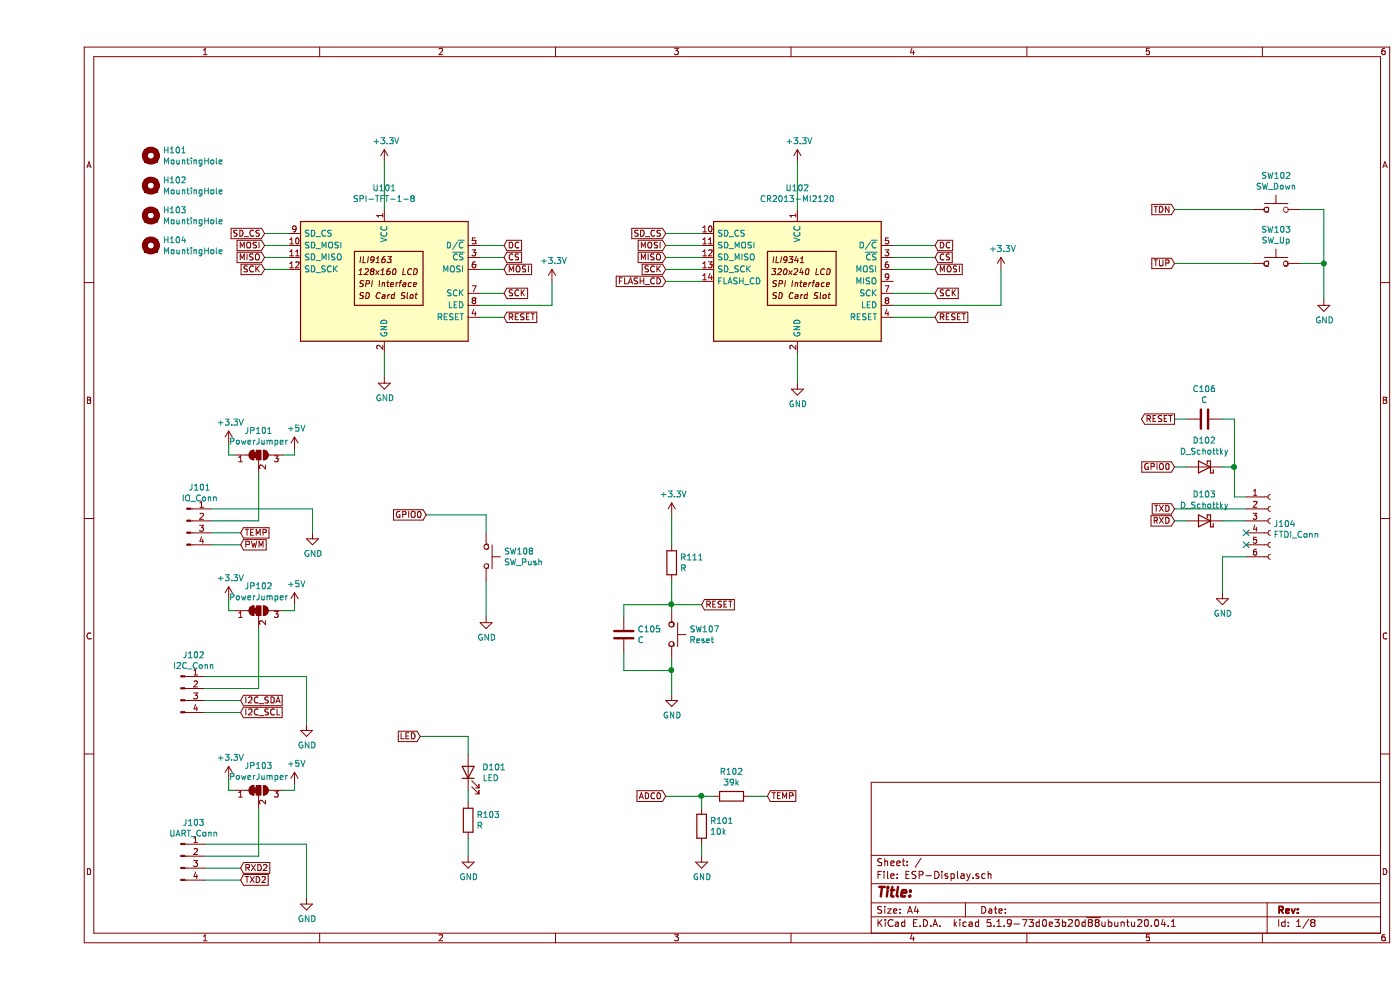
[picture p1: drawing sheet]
EESchema Schematic File Version 4
EELAYER 30 0
EELAYER END
$Descr A4 11693 8268
encoding utf-8
Sheet 1 8
Title ""
Date ""
Rev ""
Comp ""
Comment1 ""
Comment2 ""
Comment3 ""
Comment4 ""
$EndDescr
$Comp
L MY_DISPLAY_DRIVER:SPI-TFT-1-8 U101
U 1 1
P 2900 2350
F 0 "U101" H 2900 3131 50  0000 C CNN
F 1 "SPI-TFT-1-8" H 2900 3040 50  0000 C CNN
F 2 "MY_Display:TFT-SPI-1-8" H 2900 1650 50  0001 C CNN
F 3 "http://pan.baidu.com/s/11Y990" H 2250 2850 50  0001 C CNN
	1    2900 2350
	1    0    0    -1  
$EndComp
$Comp
L power:GND #PWR0103
U 1 1
P 2900 3150
F 0 "#PWR0103" H 2900 2900 50  0001 C CNN
F 1 "GND" H 2905 2977 50  0000 C CNN
F 2 "" H 2900 3150 50  0001 C CNN
F 3 "" H 2900 3150 50  0001 C CNN
	1    2900 3150
	1    0    0    -1  
$EndComp
Wire Wire Line
	2900 1350 2900 1750
Wire Wire Line
	2900 2950 2900 3150
Text GLabel 3900 2050 2    50   Input ~ 0
DC
Text GLabel 3900 2150 2    50   Input ~ 0
CS
Text GLabel 3900 2250 2    50   Input ~ 0
MOSI
Text GLabel 3900 2450 2    50   Input ~ 0
SCK
Text GLabel 3900 2650 2    50   Input ~ 0
RESET
Wire Wire Line
	3700 2050 3900 2050
Wire Wire Line
	3700 2150 3900 2150
Wire Wire Line
	3700 2250 3900 2250
Wire Wire Line
	3700 2450 3900 2450
Wire Wire Line
	3700 2650 3900 2650
$Comp
L power:GND #PWR0110
U 1 1
P 10750 2500
F 0 "#PWR0110" H 10750 2250 50  0001 C CNN
F 1 "GND" H 10755 2327 50  0000 C CNN
F 2 "" H 10750 2500 50  0001 C CNN
F 3 "" H 10750 2500 50  0001 C CNN
	1    10750 2500
	1    0    0    -1  
$EndComp
$Comp
L Switch:SW_Push SW102
U 1 1
P 10350 1750
F 0 "SW102" H 10350 2035 50  0000 C CNN
F 1 "SW_Down" H 10350 1944 50  0000 C CNN
F 2 "Button_Switch_THT:SW_PUSH_6mm_H5mm" H 10350 1950 50  0001 C CNN
F 3 "~" H 10350 1950 50  0001 C CNN
	1    10350 1750
	1    0    0    -1  
$EndComp
$Comp
L Switch:SW_Push SW103
U 1 1
P 10350 2200
F 0 "SW103" H 10350 2485 50  0000 C CNN
F 1 "SW_Up" H 10350 2394 50  0000 C CNN
F 2 "Button_Switch_THT:SW_PUSH_6mm_H5mm" H 10350 2400 50  0001 C CNN
F 3 "~" H 10350 2400 50  0001 C CNN
	1    10350 2200
	1    0    0    -1  
$EndComp
$Comp
L power:+3.3V #PWR0102
U 1 1
P 2900 1350
F 0 "#PWR0102" H 2900 1200 50  0001 C CNN
F 1 "+3.3V" H 2915 1523 50  0000 C CNN
F 2 "" H 2900 1350 50  0001 C CNN
F 3 "" H 2900 1350 50  0001 C CNN
	1    2900 1350
	1    0    0    -1  
$EndComp
$Sheet
S 8400 9700 1950 1250
U 60A4D645
F0 "processor" 50
F1 "processor.sch" 50
$EndSheet
Text GLabel 6100 6650 2    50   Input ~ 0
TEMP
$Comp
L Device:R R101
U 1 1
P 5550 6900
AR Path="/60B80E82" Ref="R101"  Part="1" 
AR Path="/60A4D645/60B19D17/60B80E82" Ref="R?"  Part="1" 
F 0 "R101" H 5620 6946 50  0000 L CNN
F 1 "10k" H 5620 6855 50  0000 L CNN
F 2 "Resistor_SMD:R_0805_2012Metric" V 5480 6900 50  0001 C CNN
F 3 "~" H 5550 6900 50  0001 C CNN
	1    5550 6900
	1    0    0    -1  
$EndComp
$Comp
L Device:R R102
U 1 1
P 5800 6650
AR Path="/60B80E88" Ref="R102"  Part="1" 
AR Path="/60A4D645/60B19D17/60B80E88" Ref="R?"  Part="1" 
F 0 "R102" V 5593 6650 50  0000 C CNN
F 1 "39k" V 5684 6650 50  0000 C CNN
F 2 "Resistor_SMD:R_0805_2012Metric" V 5730 6650 50  0001 C CNN
F 3 "~" H 5800 6650 50  0001 C CNN
	1    5800 6650
	0    1    1    0   
$EndComp
Wire Wire Line
	5550 6650 5550 6750
$Comp
L power:GND #PWR0108
U 1 1
P 5550 7150
AR Path="/60B80E92" Ref="#PWR0108"  Part="1" 
AR Path="/60A4D645/60B19D17/60B80E92" Ref="#PWR?"  Part="1" 
F 0 "#PWR0108" H 5550 6900 50  0001 C CNN
F 1 "GND" H 5555 6977 50  0000 C CNN
F 2 "" H 5550 7150 50  0001 C CNN
F 3 "" H 5550 7150 50  0001 C CNN
	1    5550 7150
	1    0    0    -1  
$EndComp
Wire Wire Line
	5550 7050 5550 7150
Text GLabel 5250 6650 0    50   Input ~ 0
ADC0
$Sheet
S 5050 9700 1550 1200
U 60C58A4D
F0 "options" 50
F1 "options.sch" 50
$EndSheet
$Comp
L power:+3.3V #PWR0105
U 1 1
P 4300 2350
F 0 "#PWR0105" H 4300 2200 50  0001 C CNN
F 1 "+3.3V" H 4315 2523 50  0000 C CNN
F 2 "" H 4300 2350 50  0001 C CNN
F 3 "" H 4300 2350 50  0001 C CNN
	1    4300 2350
	1    0    0    -1  
$EndComp
Wire Wire Line
	3700 2550 4300 2550
Wire Wire Line
	4300 2550 4300 2350
$Comp
L power:+5V #PWR0101
U 1 1
P 2150 3750
F 0 "#PWR0101" H 2150 3600 50  0001 C CNN
F 1 "+5V" H 2165 3923 50  0000 C CNN
F 2 "" H 2150 3750 50  0001 C CNN
F 3 "" H 2150 3750 50  0001 C CNN
	1    2150 3750
	1    0    0    -1  
$EndComp
$Comp
L power:GND #PWR0104
U 1 1
P 2300 4450
F 0 "#PWR0104" H 2300 4200 50  0001 C CNN
F 1 "GND" H 2305 4277 50  0000 C CNN
F 2 "" H 2300 4450 50  0001 C CNN
F 3 "" H 2300 4450 50  0001 C CNN
	1    2300 4450
	1    0    0    -1  
$EndComp
Text GLabel 1700 4450 2    50   Input ~ 0
TEMP
Text GLabel 1700 4550 2    50   Input ~ 0
PWM
Wire Wire Line
	1450 4450 1700 4450
Wire Wire Line
	1450 4550 1700 4550
$Comp
L Mechanical:MountingHole H101
U 1 1
P 950 1300
F 0 "H101" H 1050 1346 50  0000 L CNN
F 1 "MountingHole" H 1050 1255 50  0000 L CNN
F 2 "MountingHole:MountingHole_3.2mm_M3_DIN965_Pad_TopBottom" H 950 1300 50  0001 C CNN
F 3 "~" H 950 1300 50  0001 C CNN
	1    950  1300
	1    0    0    -1  
$EndComp
$Comp
L Mechanical:MountingHole H102
U 1 1
P 950 1550
F 0 "H102" H 1050 1596 50  0000 L CNN
F 1 "MountingHole" H 1050 1505 50  0000 L CNN
F 2 "MountingHole:MountingHole_3.2mm_M3_DIN965_Pad_TopBottom" H 950 1550 50  0001 C CNN
F 3 "~" H 950 1550 50  0001 C CNN
	1    950  1550
	1    0    0    -1  
$EndComp
$Comp
L Mechanical:MountingHole H103
U 1 1
P 950 1800
F 0 "H103" H 1050 1846 50  0000 L CNN
F 1 "MountingHole" H 1050 1755 50  0000 L CNN
F 2 "MountingHole:MountingHole_3.2mm_M3_DIN965_Pad_TopBottom" H 950 1800 50  0001 C CNN
F 3 "~" H 950 1800 50  0001 C CNN
	1    950  1800
	1    0    0    -1  
$EndComp
$Comp
L Mechanical:MountingHole H104
U 1 1
P 950 2050
F 0 "H104" H 1050 2096 50  0000 L CNN
F 1 "MountingHole" H 1050 2005 50  0000 L CNN
F 2 "MountingHole:MountingHole_3.2mm_M3_DIN965_Pad_TopBottom" H 950 2050 50  0001 C CNN
F 3 "~" H 950 2050 50  0001 C CNN
	1    950  2050
	1    0    0    -1  
$EndComp
Wire Wire Line
	10550 1750 10750 1750
Wire Wire Line
	10750 1750 10750 2200
Wire Wire Line
	10550 2200 10750 2200
Wire Wire Line
	5250 6650 5550 6650
Wire Wire Line
	5650 6650 5550 6650
Connection ~ 5550 6650
Wire Wire Line
	5950 6650 6100 6650
Text GLabel 9500 1750 0    50   Input ~ 0
TDN
Text GLabel 9500 2200 0    50   Input ~ 0
TUP
$Comp
L Connector:Conn_01x06_Female J?
U 1 1
P 10300 4350
AR Path="/60A4D645/60B1EE3B/6094F657" Ref="J?"  Part="1" 
AR Path="/6094F657" Ref="J104"  Part="1" 
F 0 "J104" H 10328 4326 50  0000 L CNN
F 1 "FTDI_Conn" H 10328 4235 50  0000 L CNN
F 2 "Connector_PinSocket_2.54mm:PinSocket_1x06_P2.54mm_Vertical" H 10300 4350 50  0001 C CNN
F 3 "~" H 10300 4350 50  0001 C CNN
	1    10300 4350
	1    0    0    -1  
$EndComp
Text GLabel 9500 4250 0    50   Input ~ 0
TXD
Text GLabel 9500 4350 0    50   Input ~ 0
RXD
$Comp
L power:GND #PWR?
U 1 1
P 9900 4950
AR Path="/60A4D645/60B1EE3B/6094F65F" Ref="#PWR?"  Part="1" 
AR Path="/6094F65F" Ref="#PWR0112"  Part="1" 
F 0 "#PWR0112" H 9900 4700 50  0001 C CNN
F 1 "GND" H 9905 4777 50  0000 C CNN
F 2 "" H 9900 4950 50  0001 C CNN
F 3 "" H 9900 4950 50  0001 C CNN
	1    9900 4950
	1    0    0    -1  
$EndComp
Wire Wire Line
	10100 4650 9900 4650
Wire Wire Line
	9900 4650 9900 4950
Wire Wire Line
	9500 4250 10100 4250
$Comp
L Device:D_Schottky D?
U 1 1
P 9750 4350
AR Path="/60A4D645/60B1EE3B/6094F668" Ref="D?"  Part="1" 
AR Path="/6094F668" Ref="D103"  Part="1" 
F 0 "D103" H 9750 4133 50  0000 C CNN
F 1 "D_Schottky" H 9750 4224 50  0000 C CNN
F 2 "Diode_SMD:D_SOD-123" H 9750 4350 50  0001 C CNN
F 3 "~" H 9750 4350 50  0001 C CNN
	1    9750 4350
	-1   0    0    1   
$EndComp
$Comp
L Device:D_Schottky D?
U 1 1
P 9750 3900
AR Path="/60A4D645/60B1EE3B/6094F66E" Ref="D?"  Part="1" 
AR Path="/6094F66E" Ref="D102"  Part="1" 
F 0 "D102" H 9750 3683 50  0000 C CNN
F 1 "D_Schottky" H 9750 3774 50  0000 C CNN
F 2 "Diode_SMD:D_SOD-123" H 9750 3900 50  0001 C CNN
F 3 "~" H 9750 3900 50  0001 C CNN
	1    9750 3900
	-1   0    0    1   
$EndComp
$Comp
L Device:C C?
U 1 1
P 9750 3500
AR Path="/60A4D645/60B1EE3B/6094F674" Ref="C?"  Part="1" 
AR Path="/6094F674" Ref="C106"  Part="1" 
F 0 "C106" V 9498 3500 50  0000 C CNN
F 1 "C" V 9589 3500 50  0000 C CNN
F 2 "Capacitor_SMD:C_1206_3216Metric" H 9788 3350 50  0001 C CNN
F 3 "~" H 9750 3500 50  0001 C CNN
	1    9750 3500
	0    1    1    0   
$EndComp
Wire Wire Line
	10100 4150 10000 4150
Wire Wire Line
	10000 4150 10000 3900
Wire Wire Line
	10000 3500 9900 3500
Wire Wire Line
	9900 3900 10000 3900
Connection ~ 10000 3900
Wire Wire Line
	10000 3900 10000 3500
Text GLabel 9500 3500 0    50   Output ~ 0
RESET
Wire Wire Line
	9500 3500 9600 3500
Text GLabel 9500 3900 0    50   Input ~ 0
GPIO0
Wire Wire Line
	9500 3900 9600 3900
Wire Wire Line
	9500 4350 9600 4350
Wire Wire Line
	9900 4350 10100 4350
NoConn ~ 10100 4450
NoConn ~ 10100 4550
$Comp
L Switch:SW_Push SW?
U 1 1
P 5300 5300
AR Path="/60A4D645/60B1EE3B/6095AE04" Ref="SW?"  Part="1" 
AR Path="/6095AE04" Ref="SW107"  Part="1" 
F 0 "SW107" V 5254 5448 50  0000 L CNN
F 1 "Reset" V 5345 5448 50  0000 L CNN
F 2 "Button_Switch_SMD:SW_Push_1P1T_NO_6x6mm_H9.5mm" H 5300 5500 50  0001 C CNN
F 3 "~" H 5300 5500 50  0001 C CNN
	1    5300 5300
	0    1    1    0   
$EndComp
$Comp
L Device:R R?
U 1 1
P 5300 4700
AR Path="/60A4D645/60B1EE3B/6095AE0A" Ref="R?"  Part="1" 
AR Path="/6095AE0A" Ref="R111"  Part="1" 
F 0 "R111" H 5370 4746 50  0000 L CNN
F 1 "R" H 5370 4655 50  0000 L CNN
F 2 "Resistor_SMD:R_0805_2012Metric" V 5230 4700 50  0001 C CNN
F 3 "~" H 5300 4700 50  0001 C CNN
	1    5300 4700
	1    0    0    -1  
$EndComp
$Comp
L power:+3.3V #PWR?
U 1 1
P 5300 4300
AR Path="/60A4D645/60B1EE3B/6095AE10" Ref="#PWR?"  Part="1" 
AR Path="/6095AE10" Ref="#PWR0113"  Part="1" 
F 0 "#PWR0113" H 5300 4150 50  0001 C CNN
F 1 "+3.3V" H 5315 4473 50  0000 C CNN
F 2 "" H 5300 4300 50  0001 C CNN
F 3 "" H 5300 4300 50  0001 C CNN
	1    5300 4300
	1    0    0    -1  
$EndComp
Wire Wire Line
	5300 5100 5300 5050
Connection ~ 5300 5050
Wire Wire Line
	5300 5050 5300 4850
$Comp
L Device:C C?
U 1 1
P 4900 5300
AR Path="/60A4D645/60B1EE3B/6095AE19" Ref="C?"  Part="1" 
AR Path="/6095AE19" Ref="C105"  Part="1" 
F 0 "C105" H 5015 5346 50  0000 L CNN
F 1 "C" H 5015 5255 50  0000 L CNN
F 2 "Capacitor_SMD:C_1206_3216Metric" H 4938 5150 50  0001 C CNN
F 3 "~" H 4900 5300 50  0001 C CNN
	1    4900 5300
	1    0    0    -1  
$EndComp
$Comp
L power:GND #PWR?
U 1 1
P 5300 5800
AR Path="/60A4D645/60B1EE3B/6095AE1F" Ref="#PWR?"  Part="1" 
AR Path="/6095AE1F" Ref="#PWR0114"  Part="1" 
F 0 "#PWR0114" H 5300 5550 50  0001 C CNN
F 1 "GND" H 5305 5627 50  0000 C CNN
F 2 "" H 5300 5800 50  0001 C CNN
F 3 "" H 5300 5800 50  0001 C CNN
	1    5300 5800
	1    0    0    -1  
$EndComp
Wire Wire Line
	5300 5050 4900 5050
Wire Wire Line
	4900 5050 4900 5150
Wire Wire Line
	5300 5500 5300 5600
Wire Wire Line
	4900 5450 4900 5600
Wire Wire Line
	4900 5600 5300 5600
Connection ~ 5300 5600
Wire Wire Line
	5300 5600 5300 5800
Wire Wire Line
	5300 4300 5300 4550
Text GLabel 5550 5050 2    50   Input ~ 0
RESET
Wire Wire Line
	5300 5050 5550 5050
$Comp
L Connector:Conn_01x04_Male J101
U 1 1
P 1250 4350
F 0 "J101" H 1358 4631 50  0000 C CNN
F 1 "IO_Conn" H 1358 4540 50  0000 C CNN
F 2 "Connector_PinHeader_2.54mm:PinHeader_1x04_P2.54mm_Vertical" H 1250 4350 50  0001 C CNN
F 3 "~" H 1250 4350 50  0001 C CNN
	1    1250 4350
	1    0    0    -1  
$EndComp
$Sheet
S 2400 9600 1550 1250
U 60888782
F0 "Power" 50
F1 "Power.sch" 50
$EndSheet
$Comp
L Switch:SW_Push SW108
U 1 1
P 3750 4650
F 0 "SW108" V 3704 4798 50  0000 L CNN
F 1 "SW_Push" V 3795 4798 50  0000 L CNN
F 2 "Button_Switch_SMD:SW_Push_1P1T_NO_6x6mm_H9.5mm" H 3750 4850 50  0001 C CNN
F 3 "~" H 3750 4850 50  0001 C CNN
	1    3750 4650
	0    1    1    0   
$EndComp
$Comp
L power:GND #PWR0128
U 1 1
P 3750 5150
F 0 "#PWR0128" H 3750 4900 50  0001 C CNN
F 1 "GND" H 3755 4977 50  0000 C CNN
F 2 "" H 3750 5150 50  0001 C CNN
F 3 "" H 3750 5150 50  0001 C CNN
	1    3750 5150
	1    0    0    -1  
$EndComp
Text GLabel 3250 4300 0    50   Input ~ 0
GPIO0
Wire Wire Line
	3250 4300 3750 4300
Wire Wire Line
	3750 4300 3750 4450
Wire Wire Line
	3750 4850 3750 5150
Text GLabel 3200 6150 0    50   Input ~ 0
LED
$Comp
L Device:LED D101
U 1 1
P 3600 6450
F 0 "D101" V 3639 6332 50  0000 R CNN
F 1 "LED" V 3548 6332 50  0000 R CNN
F 2 "LED_SMD:LED_1206_3216Metric" H 3600 6450 50  0001 C CNN
F 3 "~" H 3600 6450 50  0001 C CNN
	1    3600 6450
	0    -1   -1   0   
$EndComp
$Comp
L Device:R R103
U 1 1
P 3600 6850
F 0 "R103" H 3670 6896 50  0000 L CNN
F 1 "R" H 3670 6805 50  0000 L CNN
F 2 "Resistor_SMD:R_0805_2012Metric" V 3530 6850 50  0001 C CNN
F 3 "~" H 3600 6850 50  0001 C CNN
	1    3600 6850
	1    0    0    -1  
$EndComp
$Comp
L power:GND #PWR0129
U 1 1
P 3600 7150
F 0 "#PWR0129" H 3600 6900 50  0001 C CNN
F 1 "GND" H 3605 6977 50  0000 C CNN
F 2 "" H 3600 7150 50  0001 C CNN
F 3 "" H 3600 7150 50  0001 C CNN
	1    3600 7150
	1    0    0    -1  
$EndComp
Wire Wire Line
	3200 6150 3600 6150
Wire Wire Line
	3600 6150 3600 6300
Wire Wire Line
	3600 6600 3600 6700
Wire Wire Line
	3600 7000 3600 7150
Wire Wire Line
	9500 2200 10150 2200
Wire Wire Line
	9500 1750 10150 1750
$Comp
L Connector:Conn_01x04_Male J102
U 1 1
P 1200 5750
F 0 "J102" H 1308 6031 50  0000 C CNN
F 1 "I2C_Conn" H 1308 5940 50  0000 C CNN
F 2 "Connector_PinHeader_2.54mm:PinHeader_1x04_P2.54mm_Vertical" H 1200 5750 50  0001 C CNN
F 3 "~" H 1200 5750 50  0001 C CNN
	1    1200 5750
	1    0    0    -1  
$EndComp
$Comp
L Connector:Conn_01x04_Male J103
U 1 1
P 1200 7150
F 0 "J103" H 1308 7431 50  0000 C CNN
F 1 "UART_Conn" H 1308 7340 50  0000 C CNN
F 2 "Connector_PinHeader_2.54mm:PinHeader_1x04_P2.54mm_Vertical" H 1200 7150 50  0001 C CNN
F 3 "~" H 1200 7150 50  0001 C CNN
	1    1200 7150
	1    0    0    -1  
$EndComp
$Comp
L power:GND #PWR0134
U 1 1
P 2250 6050
F 0 "#PWR0134" H 2250 5800 50  0001 C CNN
F 1 "GND" H 2255 5877 50  0000 C CNN
F 2 "" H 2250 6050 50  0001 C CNN
F 3 "" H 2250 6050 50  0001 C CNN
	1    2250 6050
	1    0    0    -1  
$EndComp
$Comp
L power:GND #PWR0135
U 1 1
P 2250 7500
F 0 "#PWR0135" H 2250 7250 50  0001 C CNN
F 1 "GND" H 2255 7327 50  0000 C CNN
F 2 "" H 2250 7500 50  0001 C CNN
F 3 "" H 2250 7500 50  0001 C CNN
	1    2250 7500
	1    0    0    -1  
$EndComp
Wire Wire Line
	1400 5650 2250 5650
Wire Wire Line
	2250 5650 2250 6050
Wire Wire Line
	1400 7050 2250 7050
Wire Wire Line
	2250 7050 2250 7500
Text GLabel 1700 5850 2    50   Input ~ 0
I2C_SDA
Text GLabel 1700 5950 2    50   Input ~ 0
I2C_SCL
Text GLabel 1700 7250 2    50   Input ~ 0
RXD2
Text GLabel 1700 7350 2    50   Input ~ 0
TXD2
Wire Wire Line
	1400 5850 1700 5850
Wire Wire Line
	1400 5950 1700 5950
Wire Wire Line
	1400 7250 1700 7250
Wire Wire Line
	1400 7350 1700 7350
Wire Wire Line
	10750 2200 10750 2500
Connection ~ 10750 2200
Wire Wire Line
	2300 4250 2300 4450
Wire Wire Line
	1450 4250 2300 4250
$Comp
L power:+3.3V #PWR0136
U 1 1
P 1600 3700
F 0 "#PWR0136" H 1600 3550 50  0001 C CNN
F 1 "+3.3V" H 1615 3873 50  0000 C CNN
F 2 "" H 1600 3700 50  0001 C CNN
F 3 "" H 1600 3700 50  0001 C CNN
	1    1600 3700
	1    0    0    -1  
$EndComp
$Comp
L power:+5V #PWR0137
U 1 1
P 2150 5050
F 0 "#PWR0137" H 2150 4900 50  0001 C CNN
F 1 "+5V" H 2165 5223 50  0000 C CNN
F 2 "" H 2150 5050 50  0001 C CNN
F 3 "" H 2150 5050 50  0001 C CNN
	1    2150 5050
	1    0    0    -1  
$EndComp
$Comp
L power:+3.3V #PWR0138
U 1 1
P 1600 5000
F 0 "#PWR0138" H 1600 4850 50  0001 C CNN
F 1 "+3.3V" H 1615 5173 50  0000 C CNN
F 2 "" H 1600 5000 50  0001 C CNN
F 3 "" H 1600 5000 50  0001 C CNN
	1    1600 5000
	1    0    0    -1  
$EndComp
$Comp
L power:+5V #PWR0139
U 1 1
P 2150 6550
F 0 "#PWR0139" H 2150 6400 50  0001 C CNN
F 1 "+5V" H 2165 6723 50  0000 C CNN
F 2 "" H 2150 6550 50  0001 C CNN
F 3 "" H 2150 6550 50  0001 C CNN
	1    2150 6550
	1    0    0    -1  
$EndComp
$Comp
L power:+3.3V #PWR0140
U 1 1
P 1600 6500
F 0 "#PWR0140" H 1600 6350 50  0001 C CNN
F 1 "+3.3V" H 1615 6673 50  0000 C CNN
F 2 "" H 1600 6500 50  0001 C CNN
F 3 "" H 1600 6500 50  0001 C CNN
	1    1600 6500
	1    0    0    -1  
$EndComp
Wire Wire Line
	1400 7150 1850 7150
Wire Wire Line
	1850 5250 1850 5750
Wire Wire Line
	1400 5750 1850 5750
Wire Wire Line
	1850 3950 1850 4350
Wire Wire Line
	1850 4350 1450 4350
$Comp
L Jumper:SolderJumper_3_Bridged12 JP101
U 1 1
P 1850 3800
F 0 "JP101" H 1850 4005 50  0000 C CNN
F 1 "PowerJumper" H 1850 3914 50  0000 C CNN
F 2 "Jumper:SolderJumper-3_P1.3mm_Bridged12_Pad1.0x1.5mm" H 1850 3800 50  0001 C CNN
F 3 "~" H 1850 3800 50  0001 C CNN
	1    1850 3800
	1    0    0    -1  
$EndComp
$Comp
L Jumper:SolderJumper_3_Bridged12 JP102
U 1 1
P 1850 5100
F 0 "JP102" H 1850 5305 50  0000 C CNN
F 1 "PowerJumper" H 1850 5214 50  0000 C CNN
F 2 "Jumper:SolderJumper-3_P1.3mm_Bridged12_Pad1.0x1.5mm" H 1850 5100 50  0001 C CNN
F 3 "~" H 1850 5100 50  0001 C CNN
	1    1850 5100
	1    0    0    -1  
$EndComp
$Comp
L Jumper:SolderJumper_3_Bridged12 JP103
U 1 1
P 1850 6600
F 0 "JP103" H 1850 6805 50  0000 C CNN
F 1 "PowerJumper" H 1850 6714 50  0000 C CNN
F 2 "Jumper:SolderJumper-3_P1.3mm_Bridged12_Pad1.0x1.5mm" H 1850 6600 50  0001 C CNN
F 3 "~" H 1850 6600 50  0001 C CNN
	1    1850 6600
	1    0    0    -1  
$EndComp
Wire Wire Line
	1600 6500 1600 6600
Wire Wire Line
	1600 6600 1650 6600
Wire Wire Line
	2150 6550 2150 6600
Wire Wire Line
	2150 6600 2050 6600
Wire Wire Line
	1850 6750 1850 7150
Wire Wire Line
	1600 5000 1600 5100
Wire Wire Line
	1600 5100 1650 5100
Wire Wire Line
	2150 5050 2150 5100
Wire Wire Line
	2150 5100 2050 5100
Wire Wire Line
	1600 3700 1600 3800
Wire Wire Line
	1600 3800 1650 3800
Wire Wire Line
	2150 3750 2150 3800
Wire Wire Line
	2150 3800 2050 3800
$Comp
L MY_DISPLAY_DRIVER:CR2013-MI2120 U102
U 1 1
P 6350 2350
F 0 "U102" H 6350 3131 50  0000 C CNN
F 1 "CR2013-MI2120" H 6350 3040 50  0000 C CNN
F 2 "Display:CR2013-MI2120" H 6350 1650 50  0001 C CNN
F 3 "http://pan.baidu.com/s/11Y990" H 5700 2850 50  0001 C CNN
	1    6350 2350
	1    0    0    -1  
$EndComp
Text GLabel 7500 2050 2    50   Input ~ 0
DC
Text GLabel 7500 2150 2    50   Input ~ 0
CS
Text GLabel 7500 2250 2    50   Input ~ 0
MOSI
Text GLabel 7500 2450 2    50   Input ~ 0
SCK
Text GLabel 7500 2650 2    50   Input ~ 0
RESET
$Comp
L power:GND #PWR0141
U 1 1
P 6350 3200
F 0 "#PWR0141" H 6350 2950 50  0001 C CNN
F 1 "GND" H 6355 3027 50  0000 C CNN
F 2 "" H 6350 3200 50  0001 C CNN
F 3 "" H 6350 3200 50  0001 C CNN
	1    6350 3200
	1    0    0    -1  
$EndComp
$Comp
L power:+3.3V #PWR0142
U 1 1
P 6350 1350
F 0 "#PWR0142" H 6350 1200 50  0001 C CNN
F 1 "+3.3V" H 6365 1523 50  0000 C CNN
F 2 "" H 6350 1350 50  0001 C CNN
F 3 "" H 6350 1350 50  0001 C CNN
	1    6350 1350
	1    0    0    -1  
$EndComp
$Comp
L power:+3.3V #PWR0143
U 1 1
P 8050 2250
F 0 "#PWR0143" H 8050 2100 50  0001 C CNN
F 1 "+3.3V" H 8065 2423 50  0000 C CNN
F 2 "" H 8050 2250 50  0001 C CNN
F 3 "" H 8050 2250 50  0001 C CNN
	1    8050 2250
	1    0    0    -1  
$EndComp
Wire Wire Line
	7150 2050 7500 2050
Wire Wire Line
	7150 2150 7500 2150
Wire Wire Line
	7150 2250 7500 2250
Wire Wire Line
	7150 2450 7500 2450
Wire Wire Line
	7150 2650 7500 2650
Wire Wire Line
	7150 2550 8050 2550
Wire Wire Line
	8050 2550 8050 2250
Wire Wire Line
	6350 1350 6350 1750
Wire Wire Line
	6350 2950 6350 3200
Text GLabel 5250 2050 0    50   Input ~ 0
MOSI
Text GLabel 5250 2250 0    50   Input ~ 0
SCK
Text GLabel 1900 2250 0    50   Input ~ 0
SCK
Text GLabel 1900 2050 0    50   Input ~ 0
MOSI
Text GLabel 1900 2150 0    50   Input ~ 0
MISO
Text GLabel 5250 2150 0    50   Input ~ 0
MISO
Wire Wire Line
	5250 2050 5550 2050
Wire Wire Line
	5250 2150 5550 2150
Wire Wire Line
	5250 2250 5550 2250
Wire Wire Line
	1900 2050 2100 2050
Wire Wire Line
	1900 2150 2100 2150
Wire Wire Line
	1900 2250 2100 2250
Text GLabel 1900 1950 0    50   Input ~ 0
SD_CS
Text GLabel 5250 1950 0    50   Input ~ 0
SD_CS
Wire Wire Line
	5250 1950 5550 1950
Wire Wire Line
	1900 1950 2100 1950
Text GLabel 5250 2350 0    50   Input ~ 0
FLASH_CD
Wire Wire Line
	5250 2350 5550 2350
$EndSCHEMATC
